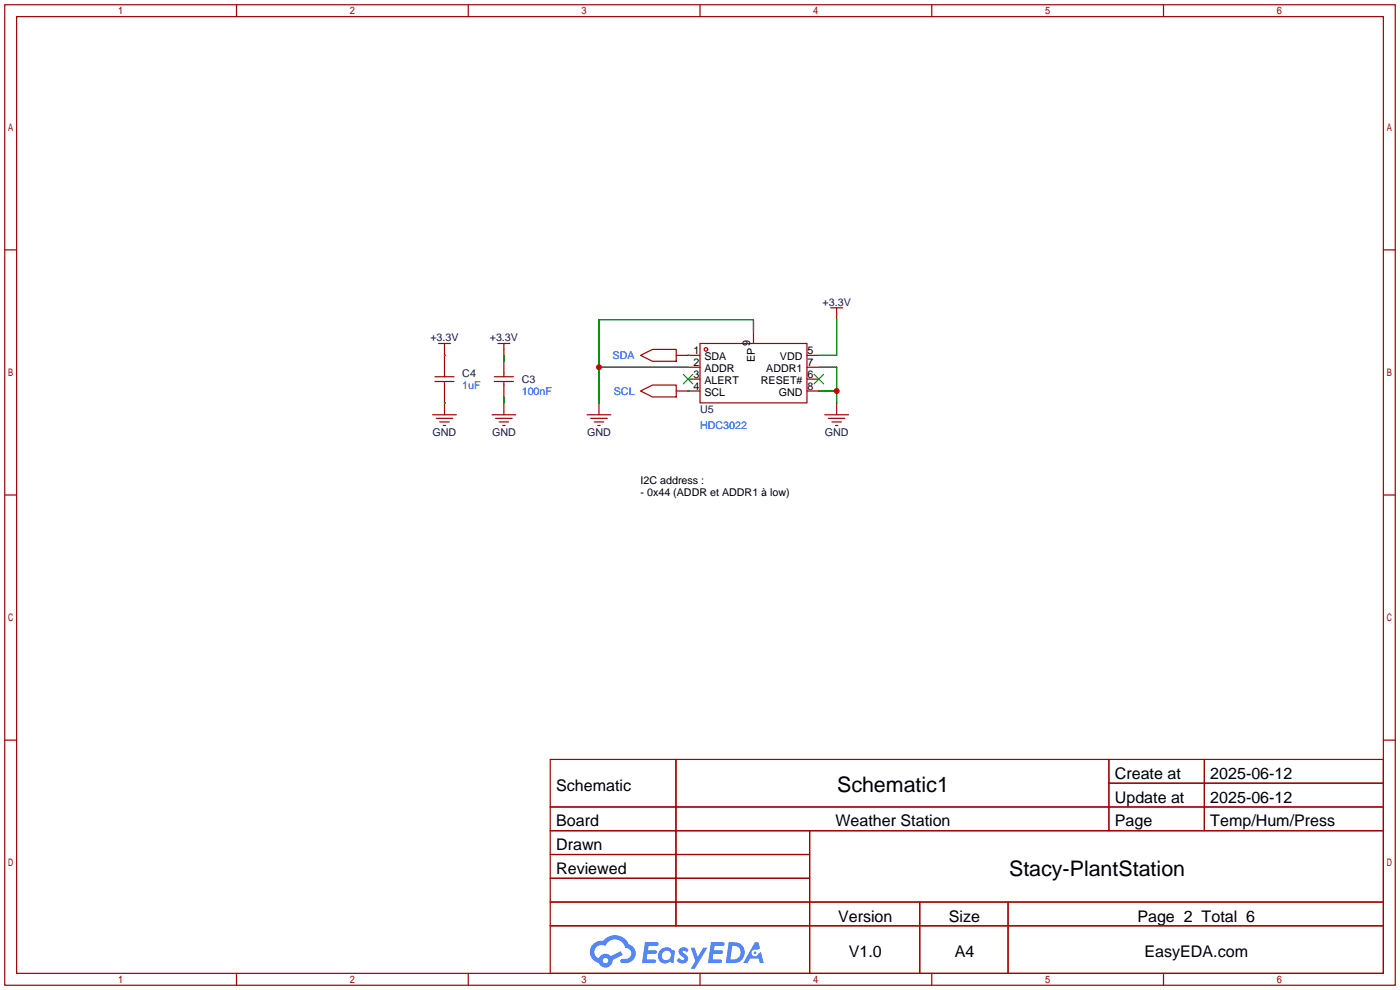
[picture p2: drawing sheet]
<svg xmlns="http://www.w3.org/2000/svg" width="299mm" height="212mm" viewBox="0 0 299 212" stroke-linecap="round" stroke-linejoin="round" font-family="sans-serif">
<g fill="none" stroke="#a10000" stroke-width=".25">
<path d="M1 1h297.2v209.6h-297.2zM3.6 3.6h292.1v204.4h-292.1zM50.5 1v2.6M100.1 1v2.6M149.6 1v2.6M199.1 1v2.6M248.7 1v2.6M1 53.4h2.6M295.7 53.4h2.5M1 105.8h2.6M295.7 105.8h2.5M1 158.2h2.6"/>
<path d="M295.7 158.2h2.5M117.6 162.3h178.1v45.7h-178.1zM117.6 172.5h178.1M117.6 177.5h178.1M144.5 162.3v35.6M173 177.5v30.5M237 162.3v15.2M237 167.4h58.7M257.4 162.3v15.2M117.6 182.6h55.4M117.6 192.8h178.1M117.6 187.7h55.4"/>
<path d="M117.6 197.9h178.1M196.6 192.8v15.2M215.4 192.8v15.2M50.5 208v2.6M100.1 208v2.6M149.6 208v2.6M199.1 208v2.6M248.7 208v2.6"/>
</g>
<g fill="#5487ff">
<path d="M145.3 202.7a1.3 1.3 0 0 1 1.9 .3l-.4 .6a.54 .54 0 0 0-.9-.2l.1 .2a1.34 1.34 0 0 1 .9 1.8 1.47 1.47 0 0 1-2.3-.1l.5-.6 .8 .5a.31 .31 0 0 0 .4-.3 .31 .31 0 0 0-.3-.4 1.12 1.12 0 0 1-.7-1.8z"/>
<path d="M147.6 202.5h.9l.6 2 1.2-2h.9l-2.7 4.6h-.9l1-1.7z"/>
<path d="M137.8 201.4h1.7a1.31 1.31 0 0 1 1.2 .2 .4 .4 0 0 1-.3 .5l-1.8 .1-.1 .9h1.6a.4 .4 0 0 1 .4 .4 .4 .4 0 0 1-.5 .4h-1.6l-.2 1.2h1.4a.46 .46 0 0 1 .5 0 .46 .46 0 0 1 .1 .5l-.4 .2h-2.6z"/>
<path d="M151.9 201.4h1.7a1.32 1.32 0 0 1 1.2 .2 .39 .39 0 0 1-.3 .5l-1.8 .1-.1 .9h1.6a.4 .4 0 0 1 .4 .4 .4 .4 0 0 1-.4 .4h-1.7l-.2 1.2h1.4a.46 .46 0 0 1 .5 0 .46 .46 0 0 1 .1 .5l-.4 .2h-2.6z"/>
<path d="M161.3 201.4h.8l.3 1.3-.6 .4a.75 .75 0 0 0-1.1 .3 .75 .75 0 0 0 .5 1 .75 .75 0 0 0 .9-.7l.5-.2 .6 2.3h-.8l-.3-.9h-1.8l-.5 .9h-1z"/>
<path d="M155.7 201.4l-.6 4.4h1.5a2.27 2.27 0 0 0 2.6-2.2 2.27 2.27 0 0 0-2.7-2.2zM156.5 202.1a1.5 1.5 0 0 1 1.8 1.6 1.5 1.5 0 0 1-1.9 1.4h-.3z"/>
<path d="M141.2 203a1.6 1.6 0 0 0-.3 2.3 1.6 1.6 0 0 0 2.3 .2l.7 .3 .3-2.4-.1-.3-.5-.1a1.58 1.58 0 0 0-2.4 0zM141.8 203.5a.98 .98 0 0 1 1.6 .4 .98 .98 0 0 1-1.1 1.3 .94 .94 0 0 1-.9-.7 .94 .94 0 0 1 .4-1z"/>
<path d="M126.8 201.8a2.37 2.37 0 0 0 1.1 4 1.54 1.54 0 0 0 1.8 1 1.54 1.54 0 0 0 1.2-1.6l2.2-1.1-.5-.8-2 1a1.57 1.57 0 0 0-2.7 .5 1.5 1.5 0 0 1-.7-2.1 1.5 1.5 0 0 1 2.2-.5 2.23 2.23 0 0 1 2.3-1.4 2.23 2.23 0 0 1 2 1.8 1.16 1.16 0 0 1 1.2 1.1 1.16 1.16 0 0 1-1.1 1.2h-.7a.47 .47 0 0 0-.5 .4 .47 .47 0 0 0 .4 .5 2.17 2.17 0 0 0 2.5-.9 2.17 2.17 0 0 0-.3-2.7l-.8-.4a3.2 3.2 0 0 0-5.5-.7l-1.1 .1zM128.8 205.3a.6 .6 0 0 1 1.2 0 .6 .6 0 0 1-1.2 0z"/>
<circle cx="161.4" cy="203.6" r=".28"/>
</g>
<g fill="none" stroke="#a10000" stroke-width=".25">
<path d="M93.7 73.4h2.6M95 73.4v7.1M106.4 73.4h2.6M107.7 73.4v2.5M107.7 77.2v3.3M136.9 75.9l2.5-1.2h5.1v2.5h-5.1zM144.5 75.9h5.1M147.1 78.5h2.5M149.6 73.4h22.9v12.7h-22.9zM161 70.9v2.5M172.5 75.9h2.5M172.5 78.5h2.5"/>
<path d="M177.5 65.8h2.6M178.8 65.8v2.5M92.5 88.6h5M93 81.5h4M93 80.5h4M93.2 89.4h3.6M94 90.2h2M94.7 90.9h.5M95 81.5v7.1M105.2 88.6h5M105.7 81.5h4M105.7 80.5h4"/>
<path d="M105.9 89.4h3.6M106.7 90.2h2M107.4 90.9h.5M107.7 81.5v3.3M107.7 86.1v2.5M125.5 88.6h5.1M126.2 89.4h3.6M127 90.2h2M127.8 90.9h.5M128 86.1v2.5M136.9 83.6l2.5-1.3h5.1v2.5h-5.1zM144.5 83.6h5.1"/>
<path d="M147.1 81h2.5M172.5 81h2.5M172.5 83.6h2.5M176.3 88.6h5.1M177 89.4h3.6M177.8 90.2h2M178.6 90.9h.5M178.8 86.1v2.5"/>
<circle cx="150.9" cy="74.7" r=".38"/>
</g>
<path d="M95 75.9h.1M107.7 75.9v1.3M128 78.5h19.1M147.1 75.9h.1M161 70.9v-2.6h-33v17.8M175 78.5h3.8v7.6M178.8 68.3v7.6h-3.8M95 86.1h.1M107.7 84.8v1.3M147.1 83.6h.1M175 83.6h3.8" fill="none" stroke="#008700" stroke-width=".25"/>
<path d="M146 80l2.1 2M148.1 80l-2.1 2M174 80l2 2M176 80l-2 2" fill="none" stroke="#3c3" stroke-width=".25"/>
<g fill="#c00">
<circle cx="178.8" cy="83.6" r=".63"/>
<circle cx="128" cy="78.5" r=".63"/>
</g>
<g font-size="4.6">
<text x="178.9" y="169.3">Schematic1</text>
<text x="215.7" y="187.1">Stacy-PlantStation</text>
</g>
<g font-size="3.4">
<text x="238.3" y="166.5">Create at</text>
<text x="258.7" y="166.5">2025-06-12</text>
<text x="118.9" y="169">Schematic</text>
<text x="238.3" y="171.6">Update at</text>
<text x="258.7" y="171.6">2025-06-12</text>
<text x="118.9" y="176.6">Board</text>
<text x="178.6" y="176.6">Weather Station</text>
<text x="238.3" y="176.6">Page</text>
<text x="258.7" y="176.6">Temp/Hum/Press</text>
<text x="118.9" y="181.7">Drawn</text>
<text x="118.9" y="186.8">Reviewed</text>
<text x="179.1" y="197">Version</text>
<text x="202.8" y="197">Size</text>
<text x="243.1" y="197">Page 2 Total 6</text>
<text x="181.4" y="204.6">V1.0</text>
<text x="204" y="204.6">A4</text>
<text x="244.6" y="204.6">EasyEDA.com</text>
</g>
<g font-size="2.3" fill="#000080">
<text x="175.8" y="65.3">+3.3V</text>
<text x="92" y="72.9">+3.3V</text>
<text x="104.7" y="72.9">+3.3V</text>
<text x="98.8" y="80.5">C4</text>
<text x="111.5" y="81.8">C3</text>
<text x="149.6" y="88.2">U5</text>
<text x="92.5" y="93.2">GND</text>
<text x="105.2" y="93.2">GND</text>
<text x="125.5" y="93.2">GND</text>
<text x="176.3" y="93.2">GND</text>
</g>
<g font-size="2.3" fill="#00f">
<text x="130.9" y="76.7">SDA</text>
<text x="98.8" y="83.1">1uF</text>
<text x="111.5" y="84.4">100nF</text>
<text x="131.2" y="84.4">SCL</text>
<text x="149.6" y="91.7">HDC3022</text>
</g>
<g font-size="2.3">
<text x="148.2" y="75.7">1</text>
<text x="150.5" y="77">SDA</text>
<text x="160.3" y="73.9" transform="rotate(-90 160.3 73.9)">9</text>
<text x="161.3" y="77.5" transform="rotate(-90 161.3 77.5)">EP</text>
<text x="166.7" y="77">VDD</text>
<text x="172.6" y="75.7">5</text>
<text x="148.2" y="78.2">2</text>
<text x="148.2" y="80.8">3</text>
<text x="148.2" y="83.3">4</text>
<text x="150.5" y="79.5">ADDR</text>
<text x="150.5" y="82">ALERT</text>
<text x="162.6" y="82">RESET#</text>
<text x="163.8" y="79.5">ADDR1</text>
<text x="172.6" y="80.8">6</text>
<text x="172.6" y="78.2">7</text>
<text x="172.6" y="83.3">8</text>
<text x="150.5" y="84.6">SCL</text>
<text x="166.4" y="84.6">GND</text>
<text x="136.9" y="103.4">I2C address :</text>
<text x="136.9" y="105.9">- 0x44 (ADDR et ADDR1 à low)</text>
</g>
</svg>
